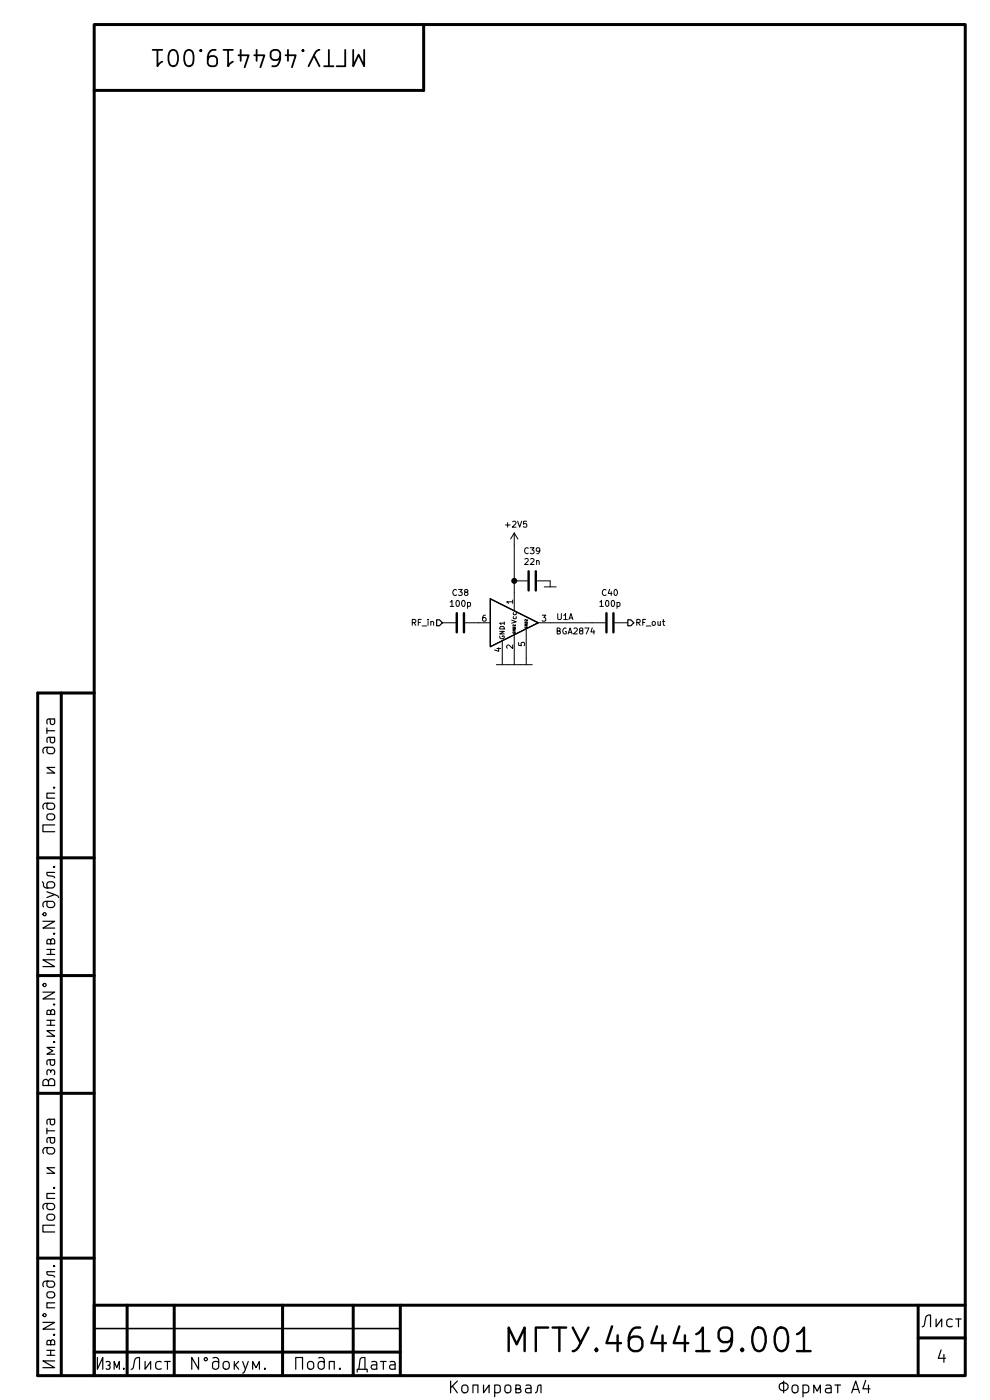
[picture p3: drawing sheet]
EESchema Schematic File Version 4
EELAYER 30 0
EELAYER END
$Descr A4 8268 11693 portrait
encoding utf-8
Sheet 8 18
Title "РЧ Модуль\\nСхема принципиальная"
Date "2020-12-21"
Rev ""
Comp "МГТУ им. Н.Э. Баумана"
Comment1 "МГТУ.464419.001"
Comment2 "Белкин М.А."
Comment3 "Каранкевич А.А."
Comment4 ""
$EndDescr
$Comp
L SDR_lib:BGA2874 U1
U 1 1
P 4300 5200
AR Path="/5FD4CB6C/5FD4D40E" Ref="U1"  Part="1" 
AR Path="/5FC1A7EB/5FD4D40E" Ref="U?"  Part="1" 
AR Path="/5FCDE39D/5FD4D40E" Ref="U2"  Part="1" 
AR Path="/5FB86956/5FD4D40E" Ref="U?"  Part="1" 
AR Path="/5FB8BF0E/5FD4D40E" Ref="U?"  Part="1" 
AR Path="/5FB8C861/5FD4D40E" Ref="U?"  Part="1" 
AR Path="/5FB9AA1B/5FD4D40E" Ref="U?"  Part="1" 
AR Path="/5FB9AA44/5FD4D40E" Ref="U?"  Part="1" 
AR Path="/6000B10D/5FD4D40E" Ref="U?"  Part="1" 
AR Path="/6000FDDB/5FD4D40E" Ref="U?"  Part="1" 
F 0 "U2" H 4650 5250 50  0000 L CNN
F 1 "BGA2874" H 4644 5130 50  0000 L CNN
F 2 "Package_TO_SOT_SMD:SOT-363_SC-70-6_Handsoldering" H 4950 4500 50  0001 C CIN
F 3 "https://www.nxp.com/docs/en/data-sheet/BGA2874.pdf" H 4950 5000 50  0001 C CNN
	1    4300 5200
	1    0    0    -1  
$EndComp
$Comp
L Device:C C38
U 1 1
P 3850 5200
AR Path="/5FD4CB6C/5FD4EA85" Ref="C38"  Part="1" 
AR Path="/5FC1A7EB/5FD4EA85" Ref="C?"  Part="1" 
AR Path="/5FCDE39D/5FD4EA85" Ref="C56"  Part="1" 
AR Path="/5FB86956/5FD4EA85" Ref="C?"  Part="1" 
AR Path="/5FB8BF0E/5FD4EA85" Ref="C?"  Part="1" 
AR Path="/5FB8C861/5FD4EA85" Ref="C?"  Part="1" 
AR Path="/5FB9AA1B/5FD4EA85" Ref="C?"  Part="1" 
AR Path="/5FB9AA44/5FD4EA85" Ref="C?"  Part="1" 
AR Path="/6000B10D/5FD4EA85" Ref="C?"  Part="1" 
AR Path="/6000FDDB/5FD4EA85" Ref="C?"  Part="1" 
F 0 "C56" V 3598 5200 50  0000 C CNN
F 1 "100p" V 3689 5200 50  0000 C CNN
F 2 "Capacitor_SMD:C_0805_2012Metric_Pad1.18x1.45mm_HandSolder" H 3888 5050 50  0001 C CNN
F 3 "https://new.procontact74.ru/01-elektronnyie-komponentyi-/41-kondensatory/416-smd/100-pf-41622" H 3850 5200 50  0001 C CNN
	1    3850 5200
	0    1    1    0   
$EndComp
Text HLabel 3700 5200 0    50   Input ~ 0
RF_in
$Comp
L power:Earth #PWR060
U 1 1
P 4300 5500
AR Path="/5FD4CB6C/5FD4FC80" Ref="#PWR060"  Part="1" 
AR Path="/5FC1A7EB/5FD4FC80" Ref="#PWR?"  Part="1" 
AR Path="/5FCDE39D/5FD4FC80" Ref="#PWR069"  Part="1" 
AR Path="/5FB86956/5FD4FC80" Ref="#PWR?"  Part="1" 
AR Path="/5FB8BF0E/5FD4FC80" Ref="#PWR?"  Part="1" 
AR Path="/5FB8C861/5FD4FC80" Ref="#PWR?"  Part="1" 
AR Path="/5FB9AA1B/5FD4FC80" Ref="#PWR?"  Part="1" 
AR Path="/5FB9AA44/5FD4FC80" Ref="#PWR?"  Part="1" 
AR Path="/6000B10D/5FD4FC80" Ref="#PWR?"  Part="1" 
AR Path="/6000FDDB/5FD4FC80" Ref="#PWR?"  Part="1" 
F 0 "#PWR069" H 4300 5250 50  0001 C CNN
F 1 "Earth" H 4300 5350 50  0001 C CNN
F 2 "" H 4300 5500 50  0001 C CNN
F 3 "~" H 4300 5500 50  0001 C CNN
	1    4300 5500
	1    0    0    -1  
$EndComp
$Comp
L power:Earth #PWR061
U 1 1
P 4400 5500
AR Path="/5FD4CB6C/5FD4FF95" Ref="#PWR061"  Part="1" 
AR Path="/5FC1A7EB/5FD4FF95" Ref="#PWR?"  Part="1" 
AR Path="/5FCDE39D/5FD4FF95" Ref="#PWR070"  Part="1" 
AR Path="/5FB86956/5FD4FF95" Ref="#PWR?"  Part="1" 
AR Path="/5FB8BF0E/5FD4FF95" Ref="#PWR?"  Part="1" 
AR Path="/5FB8C861/5FD4FF95" Ref="#PWR?"  Part="1" 
AR Path="/5FB9AA1B/5FD4FF95" Ref="#PWR?"  Part="1" 
AR Path="/5FB9AA44/5FD4FF95" Ref="#PWR?"  Part="1" 
AR Path="/6000B10D/5FD4FF95" Ref="#PWR?"  Part="1" 
AR Path="/6000FDDB/5FD4FF95" Ref="#PWR?"  Part="1" 
F 0 "#PWR070" H 4400 5250 50  0001 C CNN
F 1 "Earth" H 4400 5350 50  0001 C CNN
F 2 "" H 4400 5500 50  0001 C CNN
F 3 "~" H 4400 5500 50  0001 C CNN
	1    4400 5500
	1    0    0    -1  
$EndComp
$Comp
L power:Earth #PWR058
U 1 1
P 4200 5500
AR Path="/5FD4CB6C/5FD503B2" Ref="#PWR058"  Part="1" 
AR Path="/5FC1A7EB/5FD503B2" Ref="#PWR?"  Part="1" 
AR Path="/5FCDE39D/5FD503B2" Ref="#PWR067"  Part="1" 
AR Path="/5FB86956/5FD503B2" Ref="#PWR?"  Part="1" 
AR Path="/5FB8BF0E/5FD503B2" Ref="#PWR?"  Part="1" 
AR Path="/5FB8C861/5FD503B2" Ref="#PWR?"  Part="1" 
AR Path="/5FB9AA1B/5FD503B2" Ref="#PWR?"  Part="1" 
AR Path="/5FB9AA44/5FD503B2" Ref="#PWR?"  Part="1" 
AR Path="/6000B10D/5FD503B2" Ref="#PWR?"  Part="1" 
AR Path="/6000FDDB/5FD503B2" Ref="#PWR?"  Part="1" 
F 0 "#PWR067" H 4200 5250 50  0001 C CNN
F 1 "Earth" H 4200 5350 50  0001 C CNN
F 2 "" H 4200 5500 50  0001 C CNN
F 3 "~" H 4200 5500 50  0001 C CNN
	1    4200 5500
	1    0    0    -1  
$EndComp
$Comp
L Device:C C39
U 1 1
P 4450 4850
AR Path="/5FD4CB6C/5FD50ACB" Ref="C39"  Part="1" 
AR Path="/5FC1A7EB/5FD50ACB" Ref="C?"  Part="1" 
AR Path="/5FCDE39D/5FD50ACB" Ref="C57"  Part="1" 
AR Path="/5FB86956/5FD50ACB" Ref="C?"  Part="1" 
AR Path="/5FB8BF0E/5FD50ACB" Ref="C?"  Part="1" 
AR Path="/5FB8C861/5FD50ACB" Ref="C?"  Part="1" 
AR Path="/5FB9AA1B/5FD50ACB" Ref="C?"  Part="1" 
AR Path="/5FB9AA44/5FD50ACB" Ref="C?"  Part="1" 
AR Path="/6000B10D/5FD50ACB" Ref="C?"  Part="1" 
AR Path="/6000FDDB/5FD50ACB" Ref="C?"  Part="1" 
F 0 "C57" V 4198 4850 50  0000 C CNN
F 1 "22n" V 4289 4850 50  0000 C CNN
F 2 "Capacitor_SMD:C_0805_2012Metric_Pad1.18x1.45mm_HandSolder" H 4488 4700 50  0001 C CNN
F 3 "https://new.procontact74.ru/01-elektronnyie-komponentyi-/41-kondensatory/416-smd/22-nf-41640" H 4450 4850 50  0001 C CNN
	1    4450 4850
	0    1    1    0   
$EndComp
Connection ~ 4300 4850
Wire Wire Line
	4300 4850 4300 4950
$Comp
L power:Earth #PWR062
U 1 1
P 4600 4850
AR Path="/5FD4CB6C/5FD516F0" Ref="#PWR062"  Part="1" 
AR Path="/5FC1A7EB/5FD516F0" Ref="#PWR?"  Part="1" 
AR Path="/5FCDE39D/5FD516F0" Ref="#PWR071"  Part="1" 
AR Path="/5FB86956/5FD516F0" Ref="#PWR?"  Part="1" 
AR Path="/5FB8BF0E/5FD516F0" Ref="#PWR?"  Part="1" 
AR Path="/5FB8C861/5FD516F0" Ref="#PWR?"  Part="1" 
AR Path="/5FB9AA1B/5FD516F0" Ref="#PWR?"  Part="1" 
AR Path="/5FB9AA44/5FD516F0" Ref="#PWR?"  Part="1" 
AR Path="/6000B10D/5FD516F0" Ref="#PWR?"  Part="1" 
AR Path="/6000FDDB/5FD516F0" Ref="#PWR?"  Part="1" 
F 0 "#PWR071" H 4600 4600 50  0001 C CNN
F 1 "Earth" H 4600 4700 50  0001 C CNN
F 2 "" H 4600 4850 50  0001 C CNN
F 3 "~" H 4600 4850 50  0001 C CNN
	1    4600 4850
	1    0    0    -1  
$EndComp
$Comp
L Device:C C40
U 1 1
P 5100 5200
AR Path="/5FD4CB6C/5FD5245A" Ref="C40"  Part="1" 
AR Path="/5FC1A7EB/5FD5245A" Ref="C?"  Part="1" 
AR Path="/5FCDE39D/5FD5245A" Ref="C58"  Part="1" 
AR Path="/5FB86956/5FD5245A" Ref="C?"  Part="1" 
AR Path="/5FB8BF0E/5FD5245A" Ref="C?"  Part="1" 
AR Path="/5FB8C861/5FD5245A" Ref="C?"  Part="1" 
AR Path="/5FB9AA1B/5FD5245A" Ref="C?"  Part="1" 
AR Path="/5FB9AA44/5FD5245A" Ref="C?"  Part="1" 
AR Path="/6000B10D/5FD5245A" Ref="C?"  Part="1" 
AR Path="/6000FDDB/5FD5245A" Ref="C?"  Part="1" 
F 0 "C58" V 4848 5200 50  0000 C CNN
F 1 "100p" V 4939 5200 50  0000 C CNN
F 2 "Capacitor_SMD:C_0805_2012Metric_Pad1.18x1.45mm_HandSolder" H 5138 5050 50  0001 C CNN
F 3 "https://new.procontact74.ru/01-elektronnyie-komponentyi-/41-kondensatory/416-smd/100-pf-41622" H 5100 5200 50  0001 C CNN
	1    5100 5200
	0    1    1    0   
$EndComp
Wire Wire Line
	4600 5200 4950 5200
Text HLabel 5250 5200 2    50   Output ~ 0
RF_out
$Comp
L power:+2V5 #PWR059
U 1 1
P 4300 4550
AR Path="/5FD4CB6C/5FC5BA47" Ref="#PWR059"  Part="1" 
AR Path="/5FCDE39D/5FC5BA47" Ref="#PWR068"  Part="1" 
AR Path="/6000B10D/5FC5BA47" Ref="#PWR?"  Part="1" 
AR Path="/6000FDDB/5FC5BA47" Ref="#PWR?"  Part="1" 
F 0 "#PWR068" H 4300 4400 50  0001 C CNN
F 1 "+2V5" H 4315 4723 50  0000 C CNN
F 2 "" H 4300 4550 50  0001 C CNN
F 3 "" H 4300 4550 50  0001 C CNN
	1    4300 4550
	1    0    0    -1  
$EndComp
Wire Wire Line
	4300 4550 4300 4850
$EndSCHEMATC
